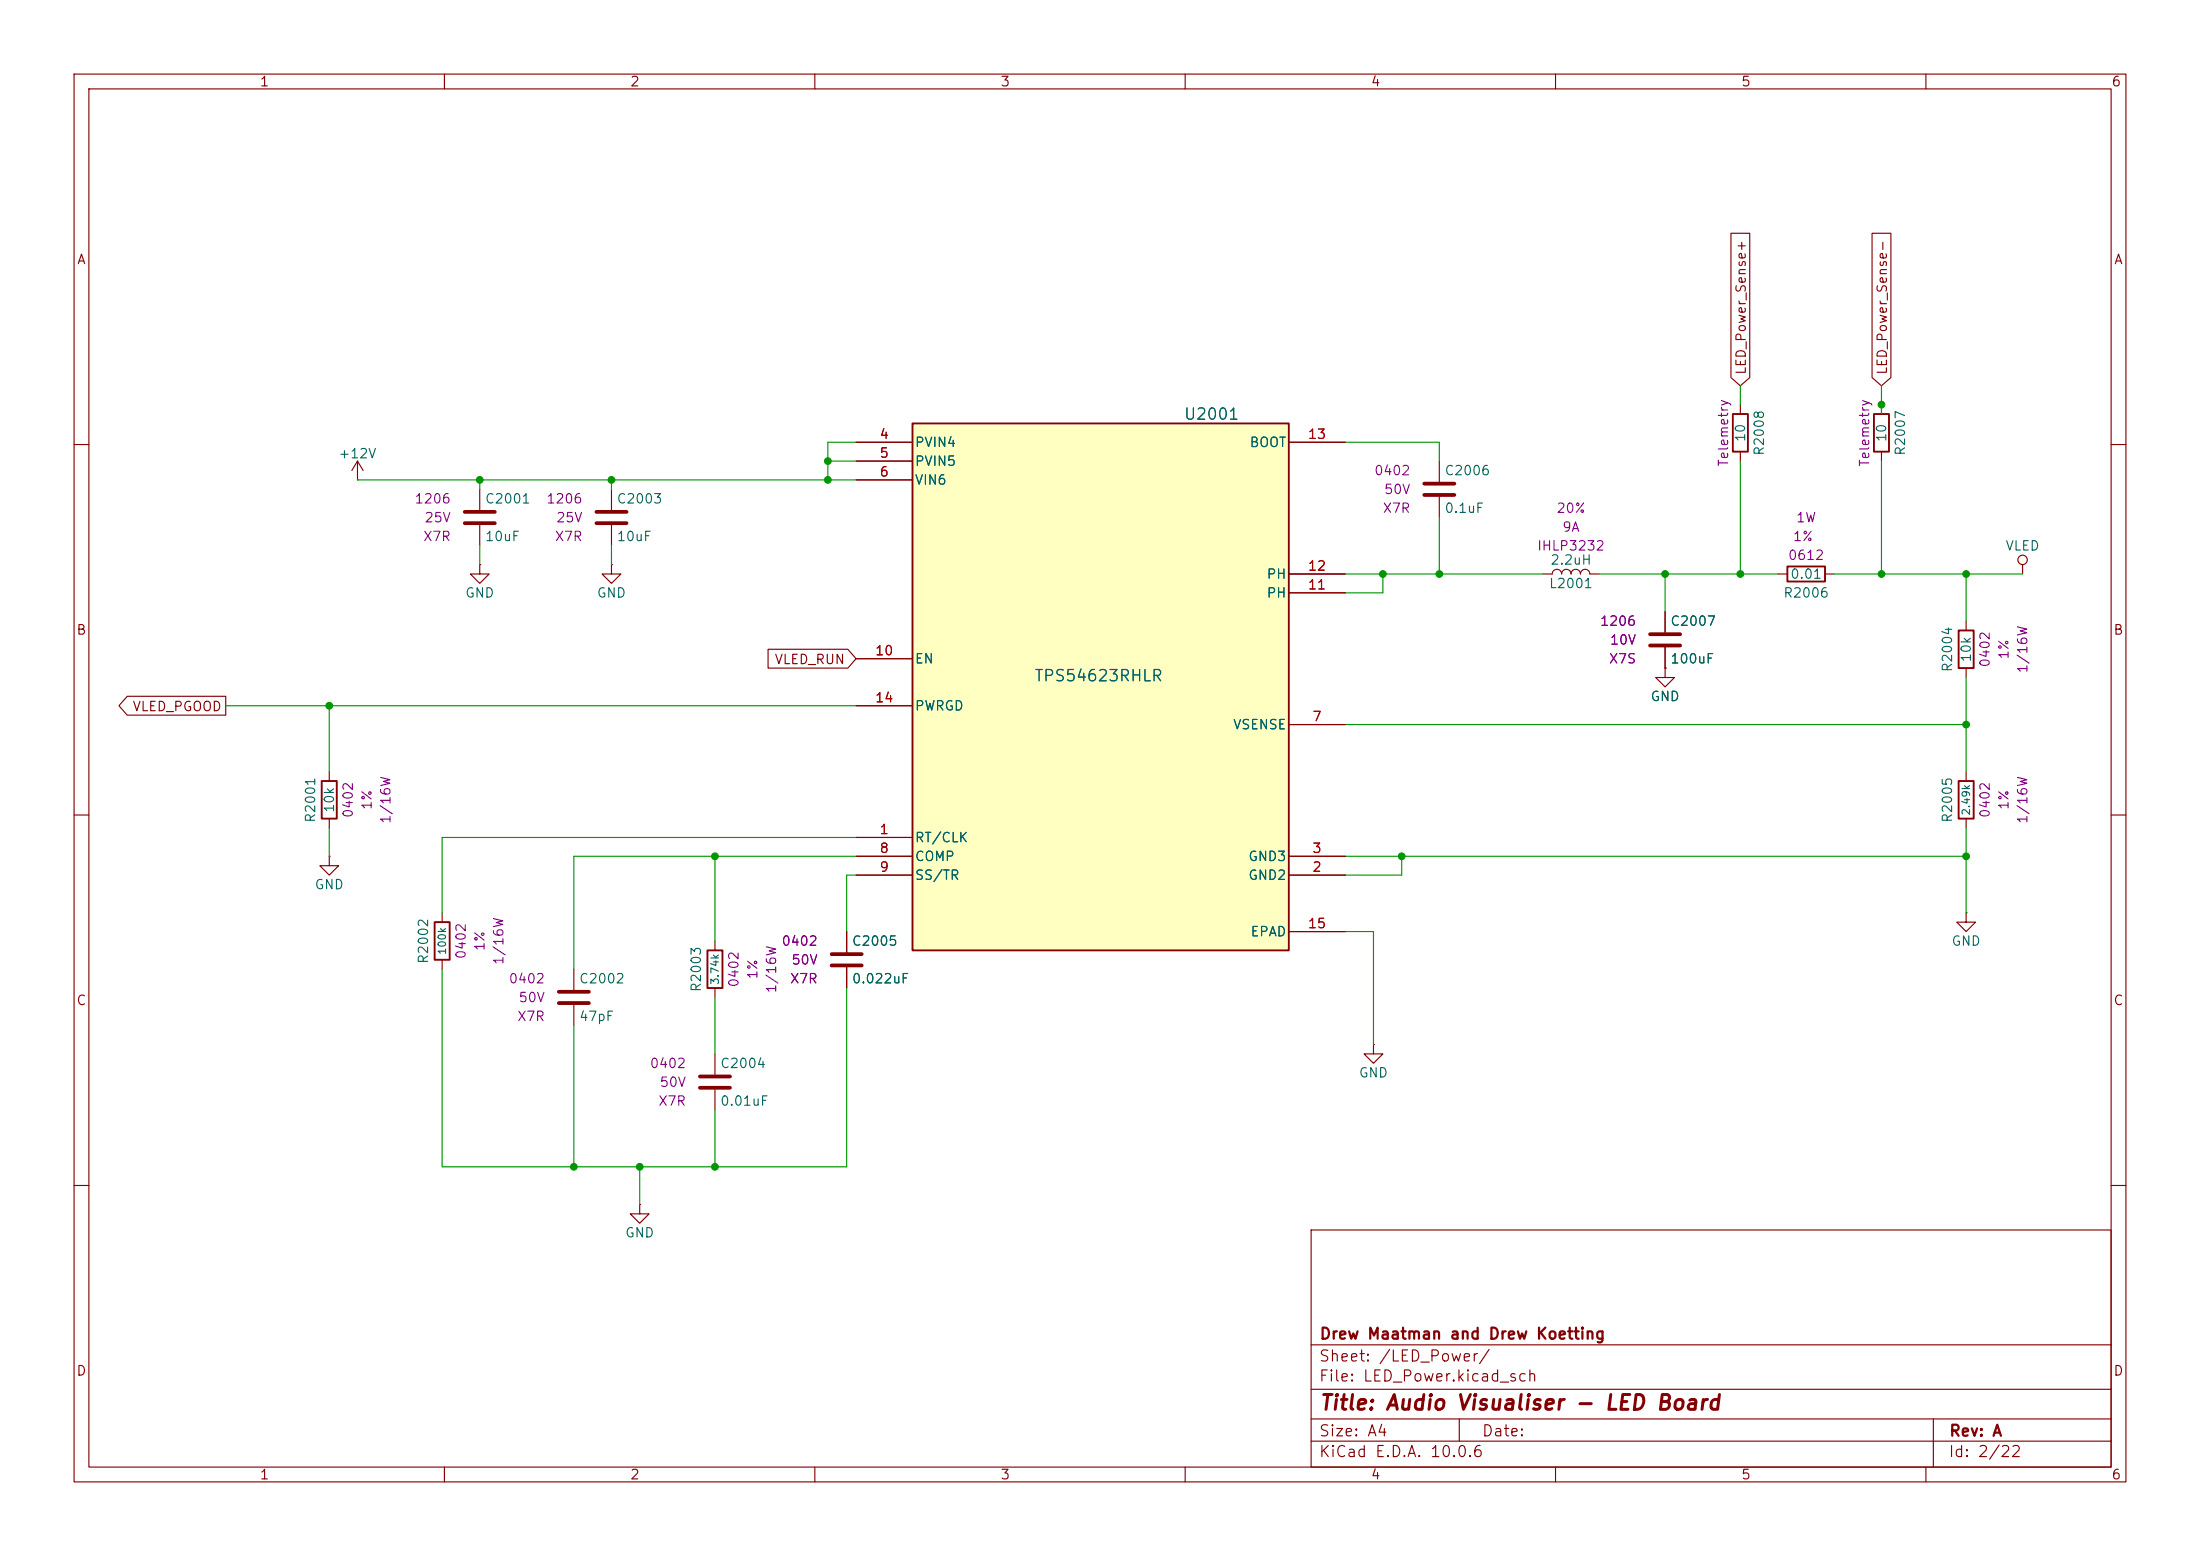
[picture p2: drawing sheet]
<svg xmlns="http://www.w3.org/2000/svg" width="297mm" height="210mm" viewBox="0 0 297 210" stroke-linecap="round" stroke-linejoin="round" font-family="sans-serif">
<g fill="none" stroke="#840000" stroke-width=".15">
<path d="M10 10h277v190h-277zM12 12h273v186h-273zM60 10v2M110 10v2M160 10v2M210 10v2M260 10v2M234.9 54.6v1.3M254 54.6v1.3M10 60h2M64.8 76.2v1.3h1.2l-1.2 1.2-1.3-1.2h1.3M64.8 76.2h.1"/>
<path d="M64.8 66v2.8M64.8 70.9v2.8M82.5 76.2v1.3h1.3l-1.3 1.2-1.2-1.2h1.2M82.5 76.2h.1M82.5 66v2.8M82.5 70.9v2.8M194.3 62.2v2.8M194.3 67.1v2.8M208.3 77.5h1.2a.64 .64 0 0 1 .7-.7 .64 .64 0 0 1 .6 .7 .64 .64 0 0 1 .7-.7 .64 .64 0 0 1 .6 .7 .64 .64 0 0 1 .6-.7 .64 .64 0 0 1 .7 .7 .64 .64 0 0 1 .6-.7 .64 .64 0 0 1 .6 .7h1.3M234.9 61v1.2M240 77.5h1.3M246.4 77.5h1.2"/>
<path d="M254 61v1.2M273 76.2v1.3M285 60h2M224.8 90.2v1.2h1.3l-1.3 1.3-1.3-1.3h1.3M224.8 90.2h.1M224.8 82.6v2.7M224.8 87.4v2.8M265.4 83.8v1.3M265.4 90.2v1.2M10 110h2M44.4 115.6v1.2h1.3l-1.3 1.3-1.2-1.3h1.2M44.4 115.6h.1"/>
<path d="M44.4 104.1v1.3M44.4 110.5v1.3M265.4 104.1v1.3M265.4 110.5v1.3M285 110h2M265.4 123.2v1.3h1.3l-1.3 1.2-1.2-1.2h1.2M265.4 123.2h.1M185.4 141v1.2h1.3l-1.3 1.3-1.3-1.3h1.3M185.4 141h.1M10 160h2M177 166h108v32h-108zM285 160h2"/>
<path d="M60 198v2M110 198v2M160 198v2M177 194.5h108M177 191.5h108M177 187.5h108M177 181.5h108M197 191.5v3M210 198v2M260 198v2M261 191.5v6.5"/>
<circle cx="273" cy="75.6" r=".63"/>
</g>
<path d="M233.9 55.9h2.1v5.1h-2.1zM253 55.9h2v5.1h-2zM241.3 76.5h5.1v2h-5.1zM264.4 85.1h2v5.1h-2zM43.4 105.4h2.1v5.1h-2.1zM264.4 105.4h2v5.1h-2z" fill="none" stroke="#840000" stroke-width=".25"/>
<path d="M62.7 69.1h4.1M62.7 70.6h4.1M80.5 69.1h4.1M80.5 70.6h4.1M192.3 65.3h4M192.3 66.8h4M222.8 85.6h4M222.8 87.1h4" fill="none" stroke="#840000" stroke-width=".51"/>
<path d="M123.2 57.2h50.8v71.1h-50.8z" fill="#ffffc2"/>
<path d="M123.2 57.2h50.8v71.1h-50.8zM58.7 124.5h2v5h-2zM95.5 128.3h2v5.1h-2z" fill="none" stroke="#840000" stroke-width=".25"/>
<g fill="none" stroke="#840000" stroke-width=".15">
<path d="M233.7 31.5h2.5v19.5l-1.3 1.1-1.2-1.1zM252.7 31.5h2.6v19.5l-1.3 1.1-1.3-1.1zM115.6 59.7h7.6M174 59.7h7.6M48.3 64.8h.1M48.3 62.2l-.8 1.3M48.3 62.2l.7 1.3M48.3 62.2v2.6M115.6 62.2h7.6M115.6 64.8h7.6M174 77.5h7.6M17.2 94h13.3v2.5h-13.3l-1.1-1.2z"/>
<path d="M103.7 87.6h10.8l1.1 1.3-1.1 1.3h-10.8zM115.6 88.9h7.6M115.6 95.3h7.6M174 97.8h7.6M174 80h7.6M224.8 90.2h.1M224.8 82.6v2.7M224.8 87.4v2.8M115.6 113h7.6M115.6 118.1h7.6M115.6 115.6h7.6M174 118.1h7.6"/>
<path d="M174 115.6h7.6M59.7 123.2v1.3M59.7 129.5v1.3M77.5 130.8v2.8M77.5 135.6v2.8M96.5 127v1.3M96.5 133.4v1.2M114.3 125.7v2.8M114.3 130.6v2.8M174 125.7h7.6M96.5 142.2v2.8M96.5 147.1v2.8"/>
<path d="M86.4 162.6v1.2h1.2l-1.2 1.3-1.3-1.3h1.3M86.4 162.6h.1"/>
</g>
<path d="M75.4 133.9h4.1M75.4 135.4h4.1M112.3 128.8h4M112.3 130.3h4M94.5 145.3h4.1M94.5 146.8h4.1" fill="none" stroke="#840000" stroke-width=".51"/>
<g fill="none" stroke="#009600" stroke-width=".15">
<path d="M115.6 59.7h-3.8v5.1M181.6 59.7h12.7v2.5M234.9 52.1v2.5M254 52.1v3.8M48.3 64.8h67.3M64.8 64.8v1.2M64.8 73.7v2.5M82.5 64.8v1.2M82.5 73.7v2.5M111.8 62.2h3.8M181.6 77.5h26.7M186.7 77.5v2.5h-5.1"/>
<path d="M194.3 69.9v7.6M215.9 77.5h24.1M224.8 77.5v5.1M234.9 62.2v15.3M247.6 77.5h25.4M254 62.2v15.3M265.4 77.5v6.3M30.5 95.3h85.1M44.4 95.3v8.8M181.6 97.8h83.8M265.4 91.4v12.7M44.4 111.8v3.8"/>
<path d="M96.5 115.6v11.4M115.6 115.6h-38.1v15.2M115.6 118.1h-1.3v7.6M115.6 113h-55.9v10.2M181.6 115.6h83.8M189.2 115.6v2.5h-7.6M265.4 111.8v11.4M59.7 130.8v26.7h54.6v-24.1M77.5 138.4v19.1M96.5 134.6v7.6M181.6 125.7h3.8v15.3M86.4 157.5v5.1"/>
<path d="M96.5 149.9v7.6"/>
</g>
<g fill="#009600" stroke="#009600" stroke-width=".14">
<circle cx="86.4" cy="157.5" r=".46"/>
<circle cx="96.5" cy="157.5" r=".46"/>
<circle cx="77.5" cy="157.5" r=".46"/>
<circle cx="44.4" cy="95.3" r=".46"/>
<circle cx="64.8" cy="64.8" r=".46"/>
<circle cx="224.8" cy="77.5" r=".46"/>
<circle cx="234.9" cy="77.5" r=".46"/>
<circle cx="186.7" cy="77.5" r=".46"/>
<circle cx="194.3" cy="77.5" r=".46"/>
<circle cx="265.4" cy="77.5" r=".46"/>
<circle cx="265.4" cy="97.8" r=".46"/>
<circle cx="189.2" cy="115.6" r=".46"/>
<circle cx="254" cy="54.6" r=".46"/>
<circle cx="254" cy="77.5" r=".46"/>
<circle cx="265.4" cy="115.6" r=".46"/>
<circle cx="96.5" cy="115.6" r=".46"/>
<circle cx="82.5" cy="64.8" r=".46"/>
<circle cx="111.8" cy="64.8" r=".46"/>
<circle cx="111.8" cy="62.2" r=".46"/>
</g>
<text font-size="2" fill="#840000" x="178" y="190.8">Title: Audio Visualiser - LED Board</text>
<g font-size="1.5" fill="#006464">
<text x="159.7" y="57">U2001</text>
<text x="139.5" y="92.3">TPS54623RHLR</text>
</g>
<g font-size="1.5" fill="#840000">
<text x="178" y="184.1">Sheet: /LED_Power/</text>
<text x="178" y="181.1">Drew Maatman and Drew Koetting</text>
<text x="178" y="186.8">File: LED_Power.kicad_sch</text>
<text x="178" y="197">KiCad E.D.A. 10.0.6</text>
<text x="178" y="194.2">Size: A4</text>
<text x="200" y="194.2">Date:</text>
<text x="263" y="197">Id: 2/22</text>
<text x="263" y="194.2">Rev: A</text>
</g>
<g font-size="1.3" fill="#840000">
<text x="35" y="12">1</text>
<text x="85" y="12">2</text>
<text x="135" y="12">3</text>
<text x="185" y="12">4</text>
<text x="235" y="12">5</text>
<text x="285" y="12">6</text>
<text x="10.3" y="36">A</text>
<text x="285.3" y="36">A</text>
<text x="236" y="50.7" transform="rotate(-90 236 50.7)">LED_Power_Sense+</text>
<text x="255.1" y="50.7" transform="rotate(-90 255.1 50.7)">LED_Power_Sense-</text>
<text x="10.2" y="86">B</text>
<text x="104.5" y="90">VLED_RUN</text>
<text x="285.2" y="86">B</text>
<text x="17.8" y="96.3">VLED_PGOOD</text>
<text x="10.2" y="136">C</text>
<text x="285.2" y="136">C</text>
<text x="10.2" y="186">D</text>
<text x="285.2" y="186">D</text>
<text x="35" y="200">1</text>
<text x="85" y="200">2</text>
<text x="135" y="200">3</text>
<text x="185" y="200">4</text>
<text x="235" y="200">5</text>
<text x="285" y="200">6</text>
</g>
<g font-size="1.3" fill="#a90000">
<text x="118.6" y="59.6">4</text>
<text x="176.5" y="59.6">13</text>
<text x="118.6" y="62.1">5</text>
<text x="118.6" y="64.6">6</text>
<text x="176.5" y="77.3">12</text>
<text x="176.5" y="79.9">11</text>
<text x="118" y="88.8">10</text>
<text x="118" y="95.1">14</text>
<text x="177.1" y="97.7">7</text>
<text x="118.6" y="112.9">1</text>
<text x="118.6" y="115.4">8</text>
<text x="118.6" y="118">9</text>
<text x="177.1" y="118">2</text>
<text x="177.1" y="115.4">3</text>
<text x="176.5" y="125.6">15</text>
</g>
<g font-size="1.3" fill="#006464">
<text x="235.9" y="59.8" transform="rotate(-90 235.9 59.8)">10</text>
<text x="255" y="59.8" transform="rotate(-90 255 59.8)">10</text>
<text x="45.6" y="62.2">+12V</text>
<text x="123.4" y="60.7">PVIN4</text>
<text x="123.4" y="63.2">PVIN5</text>
<text x="123.4" y="65.7">VIN6</text>
<text x="168.6" y="60.7">BOOT</text>
<text x="194.9" y="64.5">C2006</text>
<text x="238.5" y="61.6" transform="rotate(-90 238.5 61.6)">R2008</text>
<text x="257.5" y="61.6" transform="rotate(-90 257.5 61.6)">R2007</text>
<text x="65.4" y="68.3">C2001</text>
<text x="83.2" y="68.3">C2003</text>
<text x="194.9" y="69.5">0.1uF</text>
<text x="65.4" y="73.4">10uF</text>
<text x="83.2" y="73.4">10uF</text>
<text x="209.2" y="76.5">2.2uH</text>
<text x="270.7" y="74.6">VLED</text>
<text x="62.7" y="81">GND</text>
<text x="80.5" y="81">GND</text>
<text x="170.9" y="81">PH</text>
<text x="170.9" y="78.4">PH</text>
<text x="209" y="79.7">L2001</text>
<text x="240.7" y="81">R2006</text>
<text x="241.6" y="78.4">0.01</text>
<text x="123.4" y="89.9">EN</text>
<text x="225.4" y="84.8">C2007</text>
<text x="225.4" y="89.9">100uF</text>
<text x="266.4" y="89.5" transform="rotate(-90 266.4 89.5)">10k</text>
<text x="222.7" y="94.9">GND</text>
<text x="263.9" y="90.8" transform="rotate(-90 263.9 90.8)">R2004</text>
<text x="123.4" y="96.2">PWRGD</text>
<text x="166.4" y="98.8">VSENSE</text>
<text x="42.9" y="111.1" transform="rotate(-90 42.9 111.1)">R2001</text>
<text x="45.4" y="109.8" transform="rotate(-90 45.4 109.8)">10k</text>
<text x="123.4" y="114">RT/CLK</text>
<text x="263.9" y="111.1" transform="rotate(-90 263.9 111.1)">R2005</text>
<text x="123.4" y="116.5">COMP</text>
<text x="123.4" y="119.1">SS/TR</text>
<text x="168.4" y="119.1">GND2</text>
<text x="168.4" y="116.5">GND3</text>
<text x="42.4" y="120.3">GND</text>
<text x="58.1" y="130.2" transform="rotate(-90 58.1 130.2)">R2002</text>
<text x="114.9" y="128">C2005</text>
<text x="168.7" y="126.7">EPAD</text>
<text x="263.4" y="128">GND</text>
<text x="78.1" y="133">C2002</text>
<text x="94.9" y="134" transform="rotate(-90 94.9 134)">R2003</text>
<text x="114.9" y="133">0.022uF</text>
<text x="78.1" y="138.1">47pF</text>
<text x="97.1" y="144.5">C2004</text>
<text x="97.1" y="149.6">0.01uF</text>
<text x="183.4" y="145.7">GND</text>
<text x="84.3" y="167.3">GND</text>
</g>
<g font-size="1.3" fill="#840084">
<text x="185.4" y="64.5">0402</text>
<text x="233.6" y="63.1" transform="rotate(-90 233.6 63.1)">Telemetry</text>
<text x="252.7" y="63.1" transform="rotate(-90 252.7 63.1)">Telemetry</text>
<text x="55.9" y="68.3">1206</text>
<text x="57.2" y="70.8">25V</text>
<text x="73.7" y="68.3">1206</text>
<text x="75" y="70.8">25V</text>
<text x="186.6" y="69.5">X7R</text>
<text x="186.8" y="67">50V</text>
<text x="210" y="69.5">20%</text>
<text x="242.4" y="70.8">1W</text>
<text x="57" y="73.4">X7R</text>
<text x="74.8" y="73.4">X7R</text>
<text x="207.4" y="74.6">IHLP3232</text>
<text x="210.8" y="72.1">9A</text>
<text x="241.3" y="75.9">0612</text>
<text x="242" y="73.4">1%</text>
<text x="215.9" y="84.8">1206</text>
<text x="217.1" y="89.9">X7S</text>
<text x="217.2" y="87.3">10V</text>
<text x="271.5" y="89.1" transform="rotate(-90 271.5 89.1)">1%</text>
<text x="268.9" y="90.2" transform="rotate(-90 268.9 90.2)">0402</text>
<text x="274" y="91" transform="rotate(-90 274 91)">1/16W</text>
<text x="48" y="110.5" transform="rotate(-90 48 110.5)">0402</text>
<text x="50.5" y="109.4" transform="rotate(-90 50.5 109.4)">1%</text>
<text x="53" y="111.3" transform="rotate(-90 53 111.3)">1/16W</text>
<text x="268.9" y="110.5" transform="rotate(-90 268.9 110.5)">0402</text>
<text x="271.5" y="109.4" transform="rotate(-90 271.5 109.4)">1%</text>
<text x="274" y="111.3" transform="rotate(-90 274 111.3)">1/16W</text>
<text x="63.2" y="129.5" transform="rotate(-90 63.2 129.5)">0402</text>
<text x="65.7" y="128.5" transform="rotate(-90 65.7 128.5)">1%</text>
<text x="68.3" y="130.3" transform="rotate(-90 68.3 130.3)">1/16W</text>
<text x="105.4" y="128">0402</text>
<text x="106.7" y="130.5">50V</text>
<text x="68.6" y="133">0402</text>
<text x="69.9" y="135.6">50V</text>
<text x="100" y="133.4" transform="rotate(-90 100 133.4)">0402</text>
<text x="102.6" y="132.3" transform="rotate(-90 102.6 132.3)">1%</text>
<text x="105.1" y="134.1" transform="rotate(-90 105.1 134.1)">1/16W</text>
<text x="106.6" y="133">X7R</text>
<text x="69.7" y="138.1">X7R</text>
<text x="87.6" y="144.5">0402</text>
<text x="88.8" y="149.6">X7R</text>
<text x="89" y="147">50V</text>
</g>
<g font-size="1" fill="#006464">
<text x="266.2" y="110.2" transform="rotate(-90 266.2 110.2)">2.49k</text>
<text x="60.5" y="129" transform="rotate(-90 60.5 129)">100k</text>
<text x="97.3" y="133" transform="rotate(-90 97.3 133)">3.74k</text>
</g>
</svg>
